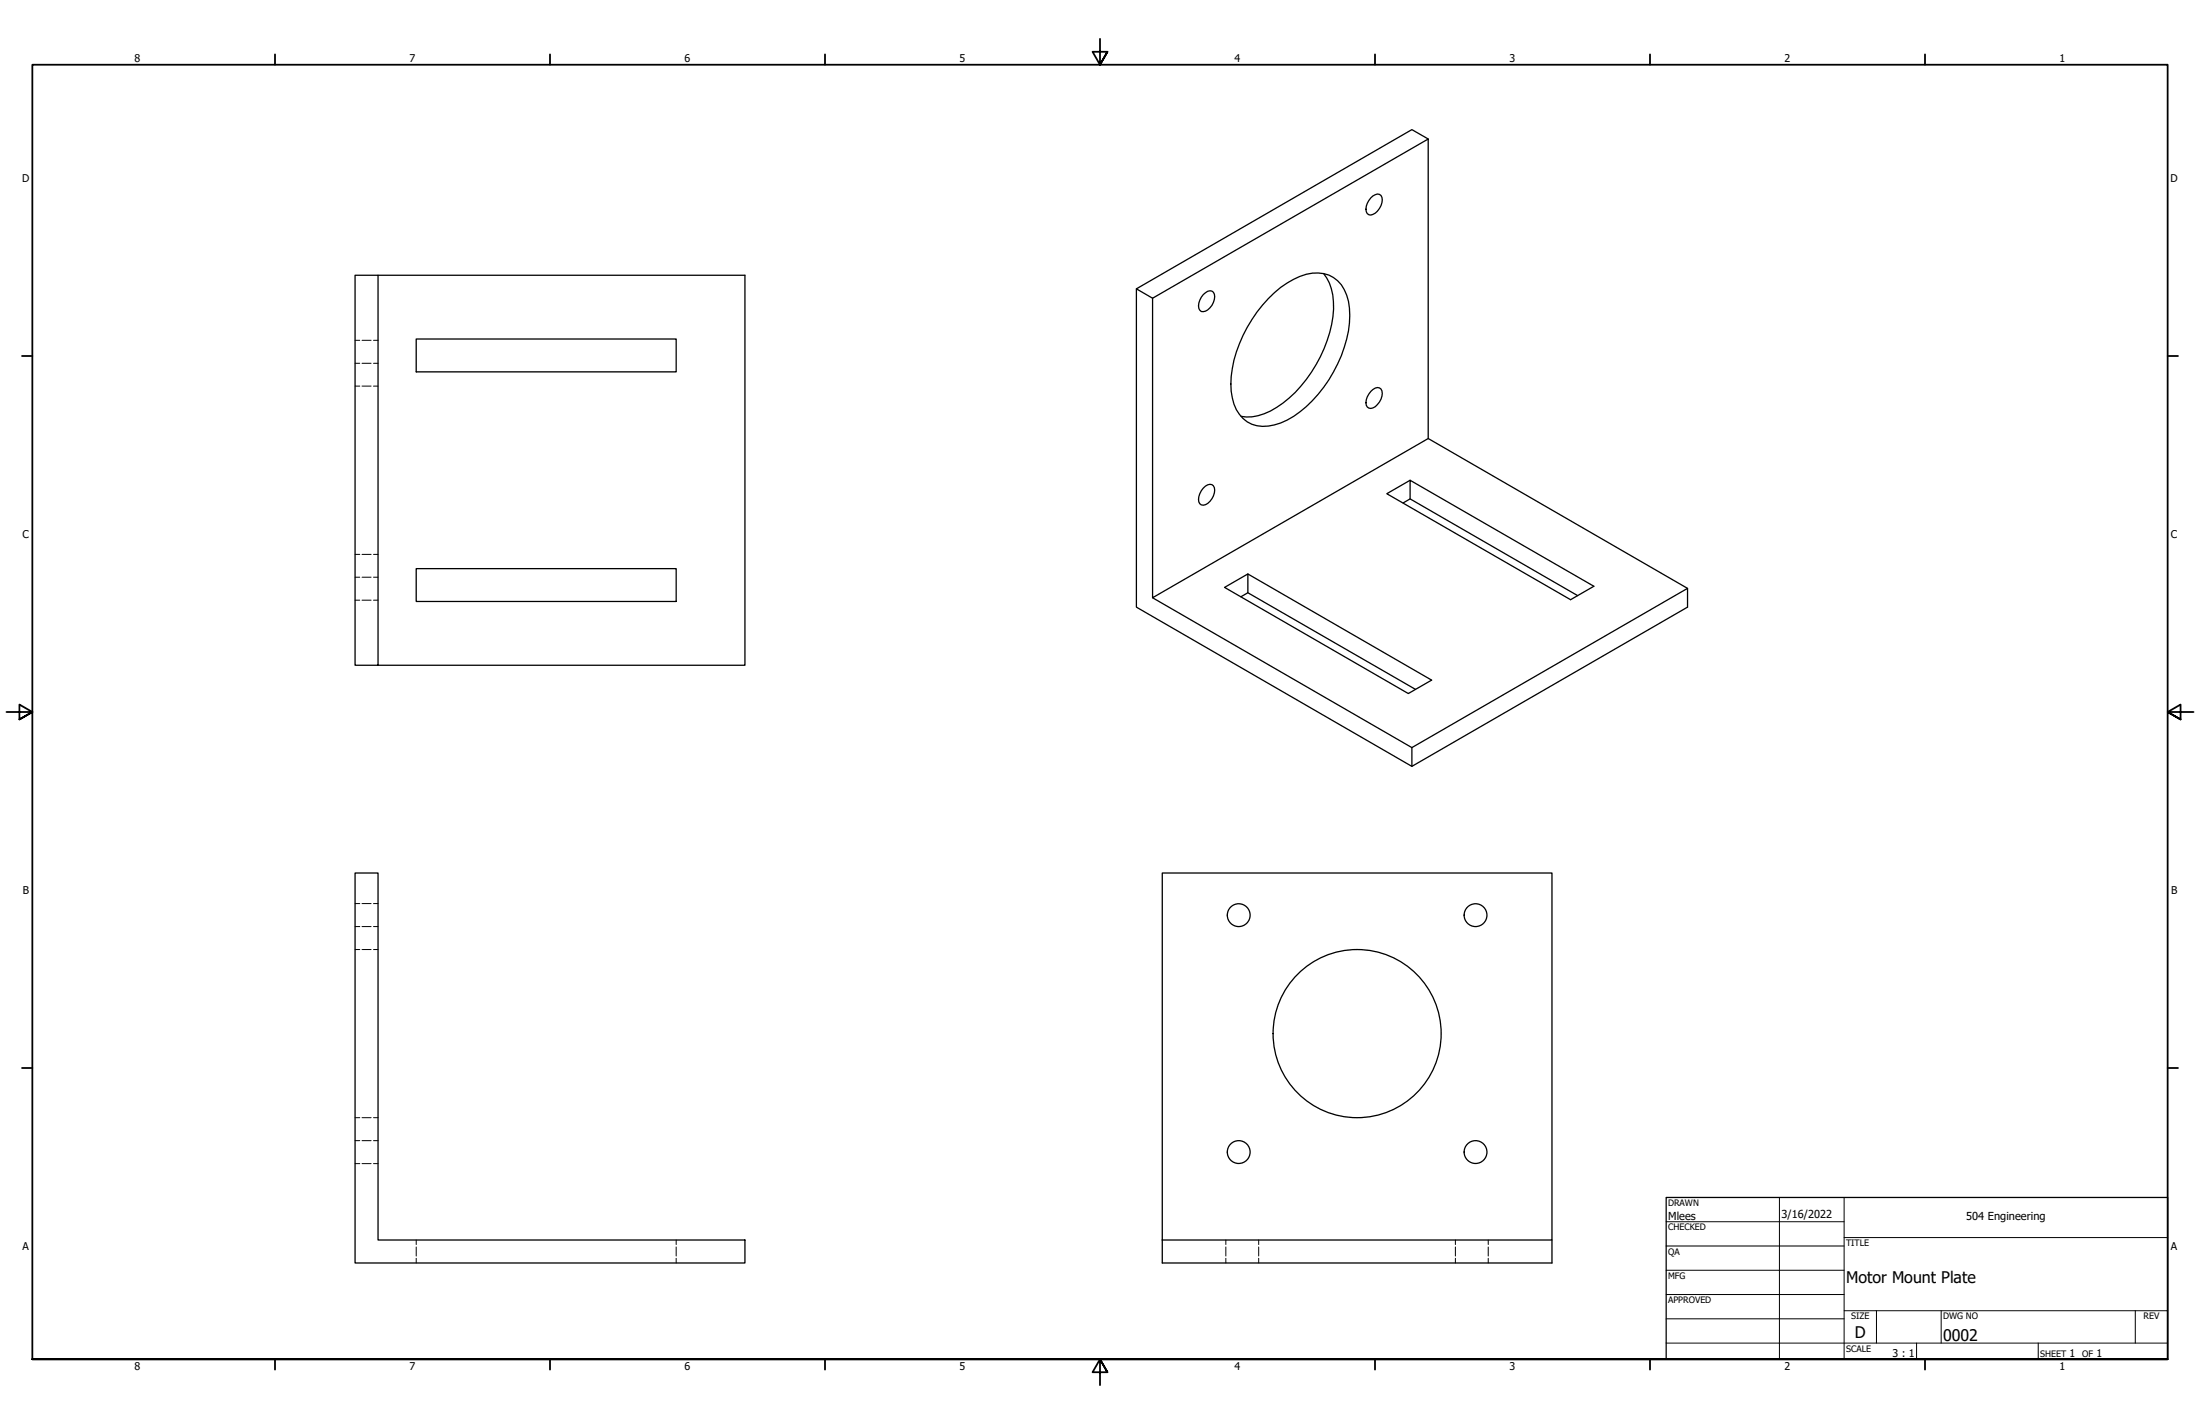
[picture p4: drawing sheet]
<svg xmlns="http://www.w3.org/2000/svg" width="864mm" height="559mm" viewBox="0 0 864 559" stroke-linecap="round" stroke-linejoin="round" font-family="sans-serif">
<!-- layer: Hidden (ANSI) -->
<g fill="none" stroke="#000" stroke-width=".39">
<path d="M139.4 133.5h1.8M142.1 133.5h3.6M146.6 133.5h1.8M139.4 151.5h1.8M139.4 142.6h1.8M142.1 151.5h3.6M142.1 142.6h3.6M146.6 151.5h1.8M146.6 142.6h1.8M139.4 217.6h1.8M142.1 217.6h3.6M146.6 217.6h1.8"/>
<path d="M139.4 235.5h1.8M139.4 226.5h1.8M142.1 235.5h3.6M142.1 226.5h3.6M146.6 235.5h1.8M146.6 226.5h1.8M139.4 354.6h1.8M142.1 354.6h3.6M146.6 354.6h1.8M139.4 372.6h1.8M139.4 363.6h1.8M142.1 372.6h3.6"/>
<path d="M142.1 363.6h3.6M146.6 372.6h1.8M146.6 363.6h1.8M139.4 438.6h1.8M142.1 438.6h3.6M146.6 438.6h1.8M139.4 456.6h1.8M139.4 447.6h1.8M142.1 456.6h3.6M142.1 447.6h3.6M146.6 456.6h1.8M146.6 447.6h1.8"/>
<path d="M163.4 486.6v1.8M163.4 489.3v3.6M163.4 493.8v1.8M265.4 486.6v1.8M265.4 489.3v3.6M265.4 493.8v1.8M481.2 486.6v1.8M481.2 489.3v3.6M481.2 493.8v1.8M494.1 486.6v1.8M494.1 489.3v3.6M494.1 493.8v1.8"/>
<path d="M571.3 486.6v1.8M571.3 489.3v3.6M571.3 493.8v1.8M584.2 486.6v1.8M584.2 489.3v3.6M584.2 493.8v1.8"/>
</g>
<!-- layer: Visible (ANSI) -->
<g fill="none" stroke="#000" stroke-width=".51">
<path d="M560.6 54.5l-6.4-3.6-108.1 62.4v125l108.1 62.4 108.2-62.4v-7.4l-108.2 62.5-101.8-58.8M538.1 77.7a2.98 2.98 0 0 1 4-1 5.9 5.9 0 0 1-4 7.7 1.91 1.91 0 0 1-1.9-2.3 6.9 6.9 0 0 1 1.9-4.4zM139.4 108h9v153h-9zM148.4 108h144v153h-144M446.1 113.3l6.3 3.7 108.2-62.5v117.6M452.4 117v117.6l108.2-62.5 101.8 58.8M472.3 115.6a2.83 2.83 0 0 1 4-.9 5.8 5.8 0 0 1-4 7.6 1.89 1.89 0 0 1-1.8-2.2 7.3 7.3 0 0 1 1.8-4.5zM497.9 117.2a31.8 31.8 0 0 1 17.3-10 12.1 12.1 0 0 1 13.4 8.6 35.6 35.6 0 0 1-2.1 23.8 50.2 50.2 0 0 1-21.2 25.2 16.2 16.2 0 0 1-15.7 .7 15.4 15.4 0 0 1-6.3-12 48.7 48.7 0 0 1 12.3-33.8zM519.6 107.3a23.6 23.6 0 0 1 3.1 20 52.9 52.9 0 0 1-21.5 32.5 19.4 19.4 0 0 1-14 3.6M163.4 133h102v12.9h-102zM538.1 153.6a2.83 2.83 0 0 1 4-.9 5.8 5.8 0 0 1-4 7.6 1.89 1.89 0 0 1-1.9-2.2 6.9 6.9 0 0 1 1.9-4.5zM472.3 191.6a2.83 2.83 0 0 1 4-1 5.8 5.8 0 0 1-4 7.6 1.89 1.89 0 0 1-1.8-2.2 7.3 7.3 0 0 1 1.8-4.4z"/>
<path d="M553.5 188.5l-9.1 5.2 72.1 41.6 9.2-5.2-72.2-41.6v7.3l-2.7 1.6M553.5 195.8l65.8 37.9M163.4 223.1h102v12.9h-102zM489.8 225.2l-9.1 5.3 72.1 41.7 9.2-5.3-72.2-41.7v7.4l-2.7 1.6M489.8 232.6l65.8 37.9M554.2 293.4v7.3M139.4 342.6h9v144h144v9h-153zM456.2 342.6h153v144h-153zM456.2 486.6v9h153v-9"/>
<circle cx="486.3" cy="359.1" r="4.5"/>
<circle cx="579.2" cy="359.1" r="4.5"/>
<circle cx="532.7" cy="405.6" r="33"/>
<circle cx="486.3" cy="452.1" r="4.5"/>
<circle cx="579.2" cy="452.1" r="4.5"/>
</g>
<!-- layer: Border (ANSI) -->
<g fill="none" stroke="#000" stroke-width=".7">
<path d="M431.8 15.2v10.2l-2.9-5.1h5.8l-2.9 5.1 2.9-5.1M107.9 21.3v4.1M215.9 21.3v4.1M323.8 21.3v4.1M539.8 21.3v4.1M647.7 21.3v4.1M755.6 21.3v4.1M8.6 139.7h4.1M850.9 139.7h4.1M2.5 279.4h10.2l-5.1-2.9v5.8l5.1-2.9-5.1 2.9M861.1 279.4h-10.2l5.1-2.9v5.8l-5.1-2.9 5.1 2.9M8.6 419.1h4.1"/>
<path d="M850.9 419.1h4.1M12.7 533.4v-508h838.2v508h-838.2h838.2M107.9 533.4v4.1M215.9 533.4v4.1M323.8 533.4v4.1M434.7 538.5l-2.9-5.1 2.9 5.1h-5.8l2.9-5.1v10.2M539.8 533.4v4.1M647.7 533.4v4.1M755.6 533.4v4.1"/>
</g>
<!-- layer: Title (ANSI) -->
<g fill="none" stroke="#000" stroke-width=".39">
<path d="M654 479.4h69.9M698.5 469.9v63.5M723.9 469.9v63.5M654 488.9h69.9M654 498.5h69.9M723.9 485.6h127M654 508h69.9M654 517.5h69.9M723.9 514.3h127M736.6 514.3v12.7M762 514.3v12.7M838.2 514.3v12.7"/>
<path d="M654 527h196.9M752.3 527v6.4M800.1 527v6.4"/>
</g>
<path d="M654 469.9h196.9v63.5h-196.9z" fill="none" stroke="#000" stroke-width=".51"/>
<g font-size="6.3">
<text x="724.7" y="503.4">Motor Mount Plate</text>
<text x="728.1" y="524.9">D</text>
<text x="762.8" y="526.2">0002</text>
</g>
<g font-size="4.3">
<text x="654.8" y="478.6">Mlees</text>
<text x="699.3" y="478">3/16/2022</text>
<text x="771.8" y="478.9">504 Engineering</text>
</g>
<g font-size="4.2">
<text x="52.8" y="24.4">8</text>
<text x="160.8" y="24.4">7</text>
<text x="268.7" y="24.4">6</text>
<text x="376.7" y="24.4">5</text>
<text x="484.6" y="24.4">4</text>
<text x="592.6" y="24.4">3</text>
<text x="700.5" y="24.4">2</text>
<text x="808.5" y="24.4">1</text>
<text x="8.8" y="71.4">D</text>
<text x="852" y="71.4">D</text>
<text x="8.9" y="211.1">C</text>
<text x="852.2" y="211.1">C</text>
<text x="9" y="350.8">B</text>
<text x="852.2" y="350.8">B</text>
<text x="8.9" y="490.5">A</text>
<text x="852.2" y="490.5">A</text>
<text x="742.9" y="532.6">3 : 1</text>
<text x="812.4" y="532.6">1</text>
<text x="823" y="532.6">1</text>
<text x="52.8" y="537.5">8</text>
<text x="160.8" y="537.5">7</text>
<text x="268.7" y="537.5">6</text>
<text x="376.7" y="537.5">5</text>
<text x="484.6" y="537.5">4</text>
<text x="592.6" y="537.5">3</text>
<text x="700.5" y="537.5">2</text>
<text x="808.5" y="537.5">1</text>
</g>
<g font-size="3.5">
<text x="654.8" y="473.2">DRAWN</text>
<text x="654.8" y="482.8">CHECKED</text>
<text x="724.7" y="488.9">TITLE</text>
<text x="654.8" y="492.3">QA</text>
<text x="654.8" y="501.8">MFG</text>
<text x="654.8" y="511.4">APPROVED</text>
<text x="726.7" y="517.7">SIZE</text>
<text x="762.8" y="517.7">DWG NO</text>
<text x="841.4" y="517.7">REV</text>
<text x="724.7" y="530.4">SCALE</text>
<text x="800.9" y="532.6">SHEET</text>
<text x="817.4" y="532.6">OF</text>
</g>
</svg>
